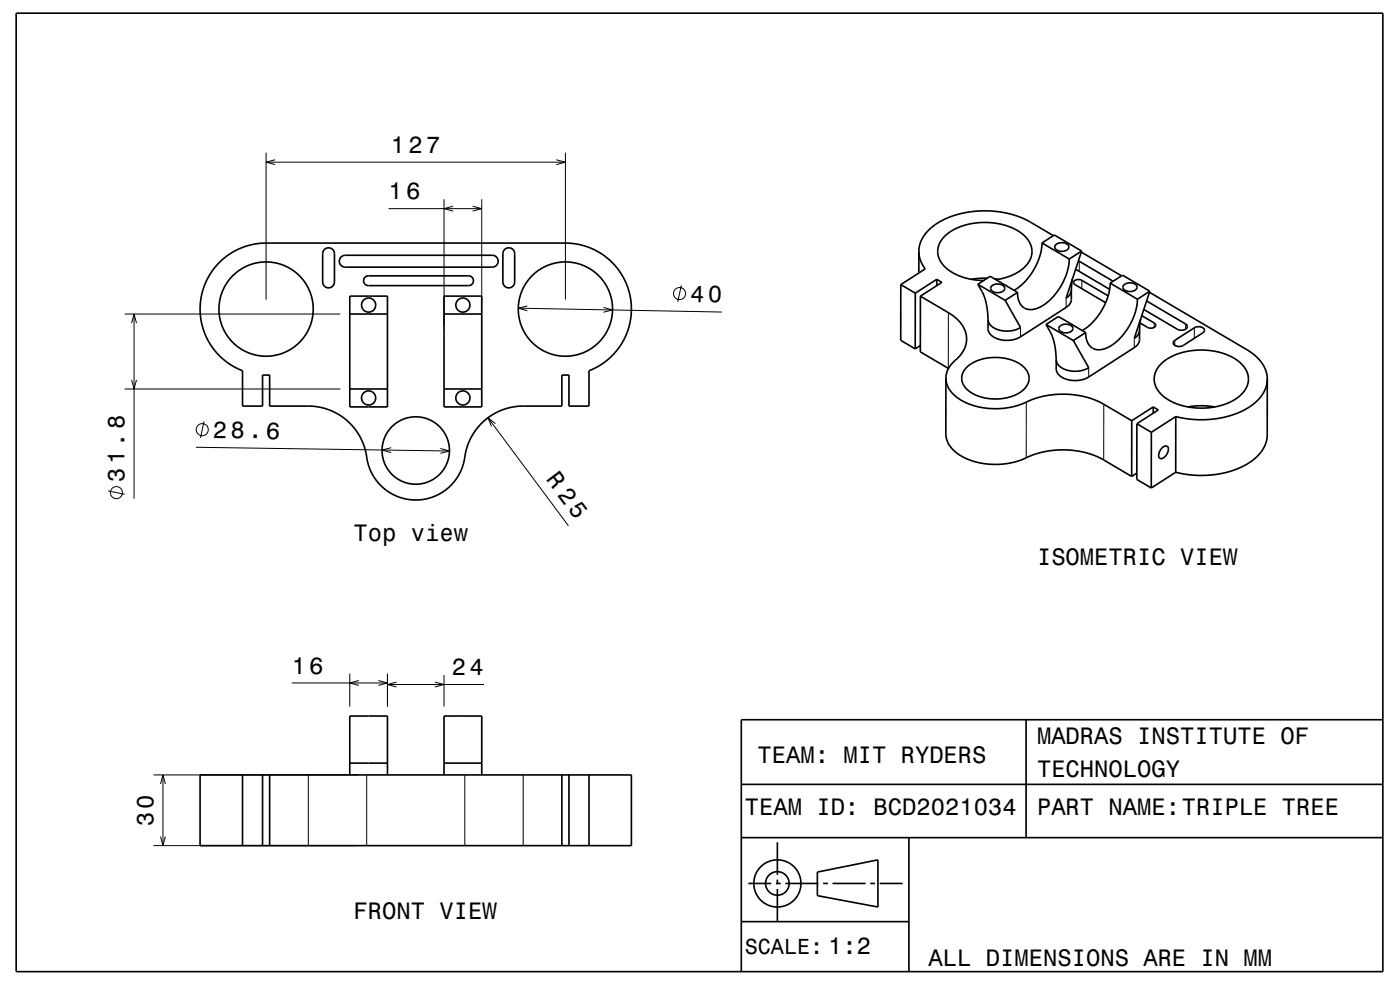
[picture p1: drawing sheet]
<svg xmlns="http://www.w3.org/2000/svg" width="297mm" height="210mm" viewBox="0 0 297 210" stroke-linecap="round" stroke-linejoin="round" font-family="sans-serif">
<g fill="none" stroke="#000" stroke-width=".21">
<path d="M56.4 32.4v31.2M56.4 34.4h63.5M58.4 33.9l-2 .5 2 .5M118 33.9l1.9 .5-1.9 .5M119.9 32.4v31.2M82.4 44.3h19.8M94.2 42.3v26.7M96.1 43.7l-1.9 .6 1.9 .5M100.3 43.7l1.9 .6-1.9 .5M102.2 42.3v22.3M229 55.4v2.2M229.5 59.5v1.7"/>
<path d="M26.4 66.6h45.8M27.9 68.5l.5-1.9 .6 1.9M28.4 66.6v39.2M110 65.4l43.1 .8M111.9 64.9l-1.9 .5 1.9 .5M128 65.2l1.9 .6-1.9 .4M144.5 60.5l-.7 3.5M201.2 66.3v11.8M216.5 69.5v1.9M226.2 63.2v2M231 78v2M240.6 71.8v1.9"/>
<path d="M244.9 68.5v.9M249.2 72.2v1.1M251.5 68.7v1.1M253.4 69.5v2.3M26.4 82.5h45.8M27.9 80.6l.5 1.9 .6-1.9M41.6 94.9l53.7 .8M43.3 89.4l-.8 3.5M83 95l-1.9 .5 1.9 .5M93.4 95.1l1.9 .6-1.9 .5M103.5 88.6l17.1 22.9M105.1 89.9l-1.6-1.3 .8 1.9"/>
<path d="M217.7 85.3v11.8M234.2 85.8l-.1 11.8M22.9 104.1l3.5 .7M61.9 144.9h20.3M74.2 142.9v7M76.1 144.4l-1.9 .5 1.9 .5M80.3 144.4l1.9 .5-1.9 .5M82.2 142.9v7M82.2 145.2h20.5M84.1 144.7l-1.9 .5 1.9 .5M92.3 144.7l1.9 .5-1.9 .5M94.2 143.2v6.7"/>
<path d="M32.6 179.4h43.2M32.6 164.4h43.2M34.1 177.4l.5 2 .5-2M34.1 166.3l.5-1.9 .5 1.9M34.6 164.4v15M65.4 164.4v15M77.8 164.4v15M98.6 164.4v15M111 164.4v15"/>
<circle cx="144.2" cy="62.3" r="1.28"/>
<circle cx="42.9" cy="91.1" r="1.28"/>
<circle cx="24.7" cy="104.5" r="1.28"/>
</g>
<g fill="none" stroke="#000" stroke-width=".35">
<path d="M3.4 2.8h290v203.3h-290zM46.4 55.8l2.1-1.7 2.4-1.4 2.6-.8 2.4-.3h64.4l3 .4 2.8 1 2.3 1.4 2 1.9 1.5 2 1.2 2.5 .7 2.7 .1 2.7-.4 2.7-.8 2.4-1.3 2.4-1.8 2-2.2 1.7-2.5 1.2v7.5h-4.2v-6.6h-1.5v6.6h-8.2a12.7 12.7 0 0 0-12.6 12 10.6 10.6 0 0 1-11.3 7.9 10.6 10.6 0 0 1-9.5-10 12.5 12.5 0 0 0-12.2-9.9h-8.2v-6.6h-1.5v6.6h-4.3v-7.5l-1.6-.7-1.5-1-1.4-1.1-1.3-1.4-1.1-1.5-.8-1.5-.7-1.9-.4-1.7-.1-1.7v-1.8l.6-2.9 1.3-3zM68.8 53a1.25 1.25 0 0 1 1.4-.4 1.25 1.25 0 0 1 .7 1.2v6a1.25 1.25 0 0 1-1.2 1.3 1.25 1.25 0 0 1-1.3-1.3v-6zM72.3 54.5l.9-.4h31.2a1.26 1.26 0 0 1 1.3 1.3 1.26 1.26 0 0 1-1.3 1.3h-31.2a1.26 1.26 0 0 1-1.1-.8 1.26 1.26 0 0 1 .2-1.4zM77.5 58.8l.7-.3h21.2a1.04 1.04 0 0 1 1 1 1.04 1.04 0 0 1-1 1.1h-21.2a1.04 1.04 0 0 1-1-.7 1.04 1.04 0 0 1 .3-1.1zM107 53a1.25 1.25 0 0 1 1.4-.4 1.25 1.25 0 0 1 .8 1.2v6a1.25 1.25 0 0 1-1.3 1.3 1.25 1.25 0 0 1-1.2-1.3v-6zM194.9 53.3l.3 1.9 1.1 1.8-5.2 3.4M194.9 53.3v4.6M198.7 59.2l1.1 .7-4.5 2.9M198.7 59.2l-4.5 3M198.7 59.2v1.4M209.5 59l-3.4 .3"/>
<path d="M211 59.1l.8 .2M211.3 59.3l2.3-.5 2.3-1a4.9 4.9 0 0 0 2.8-5.7 8.4 8.4 0 0 0-6.6-4.6l-3-.3-2.7 .2-2.7 .7-2 1a4.7 4.7 0 0 0-2.5 5.8 9.2 9.2 0 0 0 7.5 4.5l2 .1M221.1 51.5l-.2 1.6-.3 1.3-1.3 2.9-2 2.5-2.2 1.8M221.1 51.5l2.6-1.7 5.8 3.5M221.1 51.5l5.7 3.4M223.5 50l-5.6-3.3-3-1.1-1.9-.5-2.4-.3-2.2-.1-2.3 .2-2.1 .4-2.3 .6-1.8 .9-1.8 1-1.5 1.4-.9 1.3-.6 1.5-.2 1.3M223.9 52a1.77 1.77 0 0 1 2.9 .4 1.68 1.68 0 0 1-1.5 .9 1.68 1.68 0 0 1-1.5-.9zM226.8 54.9l-.2 2.2-.7 2-1.1 2-1.6 2.1a5.9 5.9 0 0 1-5.4 2.4 3.3 3.3 0 0 1-1.9-3.6M227.5 59.1l-.2 2.5M228.2 57.1l7.2 4.3M228.8 55.3l7.3 4.4M229.4 53.5l8.5 5"/>
<path d="M229.5 53.3l-3.3 9.9 .8-.7 .3-.9M229.5 53.3l-2.7 1.6M74.2 62.8h8v23.5h-8zM74.2 66.6h8M94.2 62.8h8v23.5h-8zM94.2 66.6h8M191.1 60.4l3.1 1.8M191.1 60.4v11.8l3.1 1.8M194.2 62.2v11.8M195.2 73.3l-1 .7M195.3 62.8l6.7 4 1.4 1.3 .9 1.2 .7 1.8v1.8l-.8 1.8-1.4 1.6a5.1 5.1 0 0 0-2.1 3.9M195.3 62.8l-.1 11.8 6 3.6"/>
<path d="M205 78a10 10 0 0 1 11.1-.9 3.3 3.3 0 0 1 1.6 4.9 9 9 0 0 1-8.5 2.5 6 6 0 0 1-5.1-3.7 3 3 0 0 1 .9-2.8zM207.4 60.3l2.7-1.7 5.8 3.4M207.4 60.3l5.8 3.4M207.4 60.3l.9 1.5M208.3 61.8l.7 1.8 .5 2.2a6.7 6.7 0 0 0 .5 3.1 5.5 5.5 0 0 0 6.5 .6l-3.3-5.8M210.3 60.7a1.77 1.77 0 0 1 2.9 .5 1.68 1.68 0 0 1-1.6 .9 1.68 1.68 0 0 1-1.5-.9zM215.9 62l-2.7 1.7M221.9 68.8l1.1 2 .5 1.4 .4 1.9 .2 2.2M221.9 68.8l2.6-1.7 5.8 3.4M221.9 68.8l5.8 3.4M224.9 69.2a1.78 1.78 0 0 1 2.7 .5 1.75 1.75 0 0 1-2.9 .3l-.1-.4zM227.3 61.6l-.1 2.2-.6 1.1-10.1 6.5a5.4 5.4 0 0 1-6.6-.8l-.3-.7v-2.1"/>
<path d="M227.7 72.2l3.3 5.8a5.4 5.4 0 0 1-6.6-.8l-.3-.9M230.3 70.5l-2.6 1.7M235.1 62.8l-5.6-3.3a1.08 1.08 0 0 0-1.7 .6l.3 .3 6.5 3.8M235.5 60.1l-.4 2.6-1.3 2.9-1.8 2.6-1 1-1.4 .9M235.5 60.1l2.6-1.7 5.8 3.4M235.5 60.1l5.8 3.4M238.5 60.4a1.78 1.78 0 0 1 2.7 .5 1.75 1.75 0 0 1-2.9 .3l-.1-.4zM241.3 63.5l-.3 2.1-.8 2.3-1.1 1.9-1.5 1.9a5.9 5.9 0 0 1-5.3 2.4 3.3 3.3 0 0 1-2-3.6M241.7 70.1v2.3l-.6 1-10.1 6.6a5.4 5.4 0 0 1-6.7-.8l-.2-.8v-2.1M242 67.6l-.3 2.5M242.2 67l2.7 1.5a.55 .55 0 0 1 .3 .7 .55 .55 0 0 1-.6 .4l-1-.1-1.8-1M243.2 63.8l8.3 4.9a.67 .67 0 0 1 .4 .8 .67 .67 0 0 1-.7 .5h-.8l-.6-.2-7.1-4.2"/>
<path d="M243.9 62l21.9 13 1.2 1.2 1.1 1.4 .6 1.5 .1 1.3M243.9 61.8l-3.3 10 .8-.8 .3-.9M243.9 61.8l-2.6 1.7M246.4 77.1l1.2-.9 1.8-1 1.8-.5 2.1-.4h2.3l1.9 .2 1.9 .4 2.1 .9a5.2 5.2 0 0 1 3.2 5.5 7.5 7.5 0 0 1-5.7 4.7l-2.6 .5h-3l-2.6-.5-2.6-1a5.2 5.2 0 0 1-3.3-5.4 5 5 0 0 1 1.5-2.5zM249.1 72.3l4.3-2.8a1.45 1.45 0 0 1 2.1 .6l-.3 .5-4.2 2.7a1.45 1.45 0 0 1-2.1-.6zM74.2 82.5h8M94.2 82.5h8M200.7 80.2a6.3 6.3 0 0 0 4.4 5.3l1.7 .6 1.9 .4 3.7 .2 3.4-.6 3.8-1.6 2-.5 3-.4 2.9 .1 2.7 .5 2.6 .9 7.3 4.1M200.7 80.2v11.8a6.3 6.3 0 0 0 4.4 5.3l1.5 .6 2.1 .4 3.7 .2 3.1-.6 3.8-1.5 2.3-.6 2.9-.4 3 .1 2.7 .5 2.6 .9 7.3 4.2M240.1 89.2v11.9M241.2 89.9l3.1 1.8M241.2 89.9v11.8l3 1.8"/>
<path d="M244.3 91.7l-.1 11.8M244.7 86.3l1 .7-4.5 2.9M244.7 86.3l-4.6 2.9M244.7 86.3l-.1 1.4M246.5 95a.76 .76 0 0 1 1.1-.4 .76 .76 0 0 1 .2 1.2 1.66 1.66 0 0 1-1.7 1.4 1.64 1.64 0 0 1 .4-2.2zM249.4 88.4l-5.1 3.3M249.4 88.4v11.8M252 86.3l2.7-.2 3 .2M268.8 80.4l-.3 2-1.3 2.1-2 1.7-2.6 1.4-3.1 1-3.2 .4h-3.3l-3.6-.6M268.8 80.4v12.5l-.6 1.9-1.4 1.9-1.4 1.2-1.8 1.1-2.1 .8-2.5 .7-2.5 .3h-2.5l-2.2-.2-2.4-.4M241.2 100.4l-1.1 .7M249.4 100.2l-5.2 3.3"/>
<path d="M217.7 152.7v25M293.4 152.7h-136.1v53.4M42.4 164.4h91.5v15h-91.5zM51.4 164.4v15M55.7 164.4v15M57.2 164.4v15M74.2 164.4v-12.5h8v12.5M74.2 161.9h8M94.2 164.4v-12.5h8v12.5M94.2 161.9h8M119.2 164.4v15M120.7 164.4v15"/>
<path d="M124.9 164.4v15M157.3 177.7h136.1M157.3 166.4h136.1M164.9 178.7v6.9M192.8 177.7v28.4M157.3 195.5h35.5M158.8 187.4h4.8M164.6 187.4h1M164.9 186.6v1M164.9 188.6v6.9M166.6 187.4h7M173.4 185l12.8-2.6v10l-12.8-2.4z"/>
<path d="M174.6 187.4h1M176.6 187.4h7M184.6 187.4h1M186.6 187.4h4.9"/>
<circle cx="56.4" cy="65.6" r="10"/>
<circle cx="78.2" cy="64.7" r="1.5"/>
<circle cx="98.2" cy="64.7" r="1.5"/>
<circle cx="119.9" cy="65.6" r="10"/>
<circle cx="78.2" cy="84.4" r="1.5"/>
<circle cx="88.2" cy="95.6" r="7.2"/>
<circle cx="98.2" cy="84.4" r="1.5"/>
<circle cx="164.9" cy="187.4" r="5"/>
<circle cx="164.9" cy="187.4" r="2.5"/>
</g>
<g font-size="5">
<text x="82.9" y="32.4">127</text>
<text x="82.4" y="42.3">16</text>
<text x="146.4" y="64.1" transform="rotate(1 146.4 64.1)">40</text>
<text x="45.2" y="92.9" transform="rotate(1 45.2 92.9)">28.6</text>
<text x="115.7" y="101.7" transform="rotate(53 115.7 101.7)">R 25</text>
<text x="26.4" y="102.2" transform="rotate(-90 26.4 102.2)">31.8</text>
<text x="75" y="114.9">Top view</text>
<text x="220" y="119.9">ISOMETRIC VIEW</text>
<text x="61.9" y="142.9">16</text>
<text x="95.9" y="143.2">24</text>
<text x="160.7" y="161.9">TEAM: MIT RYDERS</text>
<text x="220" y="157.9">MADRAS INSTITUTE OF</text>
<text x="220" y="164.9">TECHNOLOGY</text>
<text x="158" y="172.9">TEAM ID: BCD2021034</text>
<text x="220" y="172.9">PART NAME:TRIPLE TREE</text>
<text x="32.6" y="175.3" transform="rotate(-90 32.6 175.3)">30</text>
<text x="75" y="194.9">FRONT VIEW</text>
<text x="197" y="204.9">ALL DIMENSIONS ARE IN MM</text>
</g>
<text font-size="4.6" x="158" y="202.4">SCALE: 1:2</text>
</svg>
